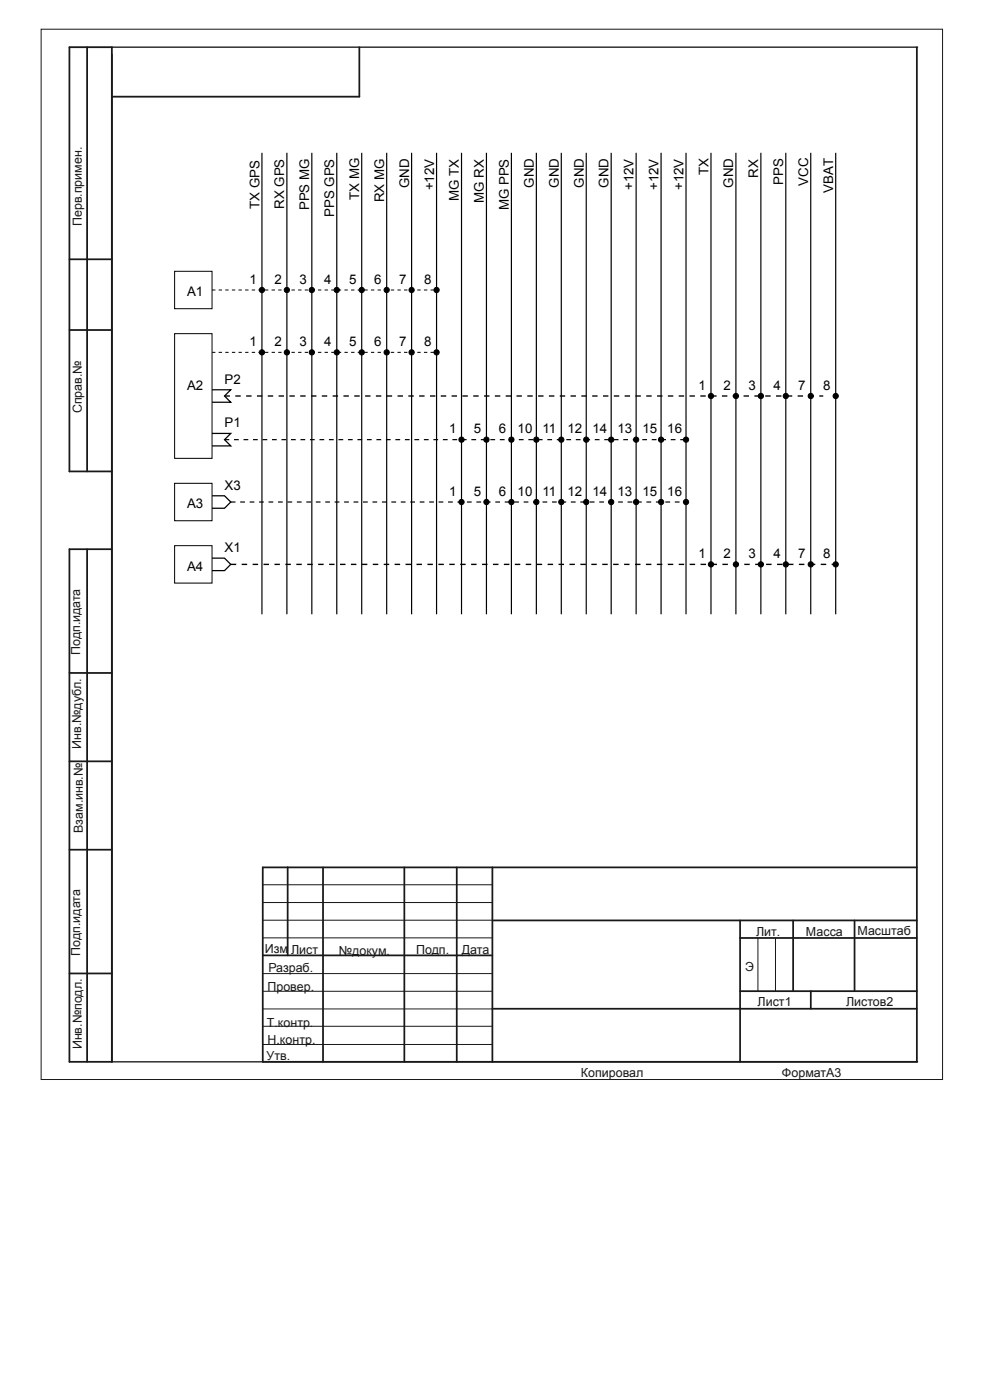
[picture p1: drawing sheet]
<svg xmlns="http://www.w3.org/2000/svg" width="210mm" height="297mm" viewBox="0 0 210 297" stroke-linecap="round" stroke-linejoin="round" font-family="sans-serif">
<g fill="none" stroke="#000" stroke-width=".25">
<path d="M55.6 32.4v97.9M60.9 32.4v97.9M66.1 32.4v97.9M71.4 32.4v97.9M76.7 32.4v97.9M82 32.4v97.9M87.3 32.4v97.9M92.6 32.4v97.9M97.9 32.4v97.9M103.2 32.4v97.9M108.5 32.4v97.9M113.8 32.4v97.9"/>
<path d="M119.1 32.4v97.9M124.4 32.4v97.9M129.6 32.4v97.9M134.9 32.4v97.9M140.2 32.4v97.9M145.5 32.4v97.9M150.8 32.4v97.9M156.1 32.4v97.9M161.4 32.4v97.9M166.7 32.4v97.9M172 32.4v97.9M177.3 32.4v97.9"/>
</g>
<path d="M45 61.5h47.6M45 74.8h47.6" fill="none" stroke="#000" stroke-width=".21" stroke-dasharray=".7 .7" stroke-linecap="butt"/>
<path d="M47.6 84h127" fill="none" stroke="#000" stroke-width=".29" stroke-dasharray="1.1 1.1" stroke-linecap="butt"/>
<path d="M47.6 93.3h97.9M48.9 106.5h97" fill="none" stroke="#000" stroke-width=".25" stroke-dasharray="1 1" stroke-linecap="butt"/>
<path d="M37 57.6h8v7.9h-8zM37 70.8h8v26.4h-8zM37 102.5h8v8h-8zM37 115.8h8v7.9h-8z" fill="none" stroke="#000" stroke-width=".21"/>
<path d="M45 82.7h3.9l-1.3 1.3 1.3 1.3h-3.9M45 91.9h3.9l-1.3 1.4 1.3 1.3h-3.9M45 105.2h2.6l1.3 1.3-1.3 1.3h-2.6M45 118.4h2.6l1.3 1.3-1.3 1.4h-2.6" fill="none" stroke="#000" stroke-width=".26"/>
<path d="M48.9 119.7h129.7" fill="none" stroke="#000" stroke-width=".29" stroke-dasharray="1.2 1.2" stroke-linecap="butt"/>
<g fill="#000" stroke="#000" stroke-width=".21">
<circle cx="55.6" cy="61.5" r=".56"/>
<circle cx="55.6" cy="74.8" r=".56"/>
<circle cx="60.9" cy="74.8" r=".56"/>
<circle cx="60.9" cy="61.5" r=".56"/>
<circle cx="66.1" cy="74.8" r=".56"/>
<circle cx="66.1" cy="61.5" r=".56"/>
<circle cx="71.4" cy="74.8" r=".56"/>
<circle cx="71.4" cy="61.5" r=".56"/>
<circle cx="76.7" cy="61.5" r=".56"/>
<circle cx="76.7" cy="74.8" r=".56"/>
<circle cx="82" cy="74.8" r=".56"/>
<circle cx="82" cy="61.5" r=".56"/>
<circle cx="87.3" cy="74.8" r=".56"/>
<circle cx="87.3" cy="61.5" r=".56"/>
<circle cx="92.6" cy="74.8" r=".56"/>
<circle cx="92.6" cy="61.5" r=".56"/>
<circle cx="97.9" cy="93.3" r=".56"/>
<circle cx="103.2" cy="93.3" r=".56"/>
<circle cx="108.5" cy="93.3" r=".56"/>
<circle cx="113.8" cy="93.3" r=".56"/>
<circle cx="119.1" cy="93.3" r=".56"/>
<circle cx="124.4" cy="93.3" r=".56"/>
<circle cx="129.6" cy="93.3" r=".56"/>
<circle cx="134.9" cy="93.3" r=".56"/>
<circle cx="140.2" cy="93.3" r=".56"/>
<circle cx="145.5" cy="93.3" r=".56"/>
<circle cx="150.8" cy="84" r=".56"/>
<circle cx="156.1" cy="84" r=".56"/>
<circle cx="161.4" cy="84" r=".56"/>
<circle cx="166.7" cy="84" r=".56"/>
<circle cx="172" cy="84" r=".56"/>
<circle cx="177.3" cy="84" r=".56"/>
<circle cx="97.9" cy="106.5" r=".56"/>
<circle cx="103.2" cy="106.5" r=".56"/>
<circle cx="108.5" cy="106.5" r=".56"/>
<circle cx="113.8" cy="106.5" r=".56"/>
<circle cx="119.1" cy="106.5" r=".56"/>
<circle cx="124.4" cy="106.5" r=".56"/>
<circle cx="129.6" cy="106.5" r=".56"/>
<circle cx="134.9" cy="106.5" r=".56"/>
<circle cx="140.2" cy="106.5" r=".56"/>
<circle cx="145.5" cy="106.5" r=".56"/>
<circle cx="150.8" cy="119.7" r=".56"/>
<circle cx="156.1" cy="119.7" r=".56"/>
<circle cx="161.4" cy="119.7" r=".56"/>
<circle cx="166.7" cy="119.7" r=".56"/>
<circle cx="172" cy="119.7" r=".56"/>
<circle cx="177.3" cy="119.7" r=".56"/>
</g>
<path d="M8.7 6.2h191.2v222.8h-191.2zM55.7 187.7h48.7M55.7 191.5h48.7M55.7 195.2h48.7M55.7 199h48.7M160.8 199v11.3M164.5 199v11.3M55.7 206.5h48.7M55.7 210.3h48.7M55.7 214h48.7M55.7 217.7h48.7M55.7 221.6h48.7" fill="none" stroke="#1b1918" stroke-width=".21"/>
<path d="M23.7 10h170.9M23.7 225.3h170.9" fill="none" stroke="#1b1918" stroke-width=".28"/>
<g fill="none" stroke="#1b1918" stroke-width=".37">
<path d="M18.5 10v90M76.2 10v10.5h-52.4M194.5 10v215.3h-138.8v-41.3h138.8M14.7 55h9M14.7 70h9M18.5 116.5v108.8M23.7 100h-9v-90h9v215.3h-9v-108.8h9M14.7 142.8h9M14.7 161.5h9M14.7 180.3h9M61 184v18.7M68.5 184v41.3"/>
<path d="M85.8 184v41.3M96.9 184v41.3M104.4 184v41.3M104.5 195.3h90M157 195.3v30M157 199h37.5M168.2 195.3v15M181.3 195.3v15M14.7 206.5h9M55.7 202.7h48.7M104.4 214h90.1M157 210.3h37.5"/>
<path d="M172 210.3v3.7"/>
</g>
<g font-size="2.8">
<text x="86.8" y="39.9" transform="rotate(-90 86.8 39.9)">GND</text>
<text x="92.1" y="40.4" transform="rotate(-90 92.1 40.4)">+12V</text>
<text x="113.2" y="39.8" transform="rotate(-90 113.2 39.8)">GND</text>
<text x="118.5" y="39.8" transform="rotate(-90 118.5 39.8)">GND</text>
<text x="123.8" y="39.8" transform="rotate(-90 123.8 39.8)">GND</text>
<text x="129.1" y="39.8" transform="rotate(-90 129.1 39.8)">GND</text>
<text x="134.4" y="40.4" transform="rotate(-90 134.4 40.4)">+12V</text>
<text x="139.7" y="40.4" transform="rotate(-90 139.7 40.4)">+12V</text>
<text x="145" y="40.4" transform="rotate(-90 145 40.4)">+12V</text>
<text x="150.3" y="37.2" transform="rotate(-90 150.3 37.2)">TX</text>
<text x="155.6" y="39.8" transform="rotate(-90 155.6 39.8)">GND</text>
<text x="160.8" y="37.7" transform="rotate(-90 160.8 37.7)">RX</text>
<text x="166.1" y="39.3" transform="rotate(-90 166.1 39.3)">PPS</text>
<text x="171.4" y="39.4" transform="rotate(-90 171.4 39.4)">VCC</text>
<text x="176.7" y="40.9" transform="rotate(-90 176.7 40.9)">VBAT</text>
<text x="55" y="44.3" transform="rotate(-90 55 44.3)">TX GPS</text>
<text x="60.3" y="44.3" transform="rotate(-90 60.3 44.3)">RX GPS</text>
<text x="65.6" y="44.6" transform="rotate(-90 65.6 44.6)">PPS MG</text>
<text x="70.9" y="46" transform="rotate(-90 70.9 46)">PPS GPS</text>
<text x="76.2" y="42.4" transform="rotate(-90 76.2 42.4)">TX MG</text>
<text x="81.5" y="42.9" transform="rotate(-90 81.5 42.9)">RX MG</text>
<text x="97.4" y="42.7" transform="rotate(-90 97.4 42.7)">MG TX</text>
<text x="102.6" y="43" transform="rotate(-90 102.6 43)">MG RX</text>
<text x="107.9" y="44.6" transform="rotate(-90 107.9 44.6)">MG PPS</text>
<text x="39.7" y="62.8">A1</text>
<text x="52.9" y="60.2">1</text>
<text x="58.2" y="60.2">2</text>
<text x="63.5" y="60.2">3</text>
<text x="68.8" y="60.2">4</text>
<text x="74.1" y="60.2">5</text>
<text x="79.4" y="60.2">6</text>
<text x="84.7" y="60.2">7</text>
<text x="90" y="60.2">8</text>
<text x="52.9" y="73.4">1</text>
<text x="58.2" y="73.4">2</text>
<text x="63.5" y="73.4">3</text>
<text x="68.8" y="73.4">4</text>
<text x="74.1" y="73.4">5</text>
<text x="79.4" y="73.4">6</text>
<text x="84.7" y="73.4">7</text>
<text x="90" y="73.4">8</text>
<text x="39.7" y="82.7">A2</text>
<text x="47.6" y="81.4">P2</text>
<text x="148.2" y="82.7">1</text>
<text x="153.5" y="82.7">2</text>
<text x="158.7" y="82.7">3</text>
<text x="164" y="82.7">4</text>
<text x="169.3" y="82.7">7</text>
<text x="174.6" y="82.7">8</text>
<text x="47.6" y="90.6">P1</text>
<text x="95.3" y="91.9">1</text>
<text x="100.5" y="91.9">5</text>
<text x="105.8" y="91.9">6</text>
<text x="109.8" y="91.9">10</text>
<text x="115.1" y="91.9">11</text>
<text x="120.4" y="91.9">12</text>
<text x="125.7" y="91.9">14</text>
<text x="131" y="91.9">13</text>
<text x="136.3" y="91.9">15</text>
<text x="141.6" y="91.9">16</text>
<text x="39.7" y="107.8">A3</text>
<text x="47.6" y="103.9">X3</text>
<text x="95.3" y="105.2">1</text>
<text x="100.5" y="105.2">5</text>
<text x="105.8" y="105.2">6</text>
<text x="109.8" y="105.2">10</text>
<text x="115.1" y="105.2">11</text>
<text x="120.4" y="105.2">12</text>
<text x="125.7" y="105.2">14</text>
<text x="131" y="105.2">13</text>
<text x="136.3" y="105.2">15</text>
<text x="141.6" y="105.2">16</text>
<text x="47.6" y="117.1">X1</text>
<text x="148.2" y="118.4">1</text>
<text x="153.5" y="118.4">2</text>
<text x="158.7" y="118.4">3</text>
<text x="164" y="118.4">4</text>
<text x="169.3" y="118.4">7</text>
<text x="174.6" y="118.4">8</text>
<text x="39.7" y="121.1">A4</text>
</g>
<g font-size="2.6" fill="#1b1918">
<text x="17.4" y="48" transform="rotate(-90 17.4 48)">Перв.примен.</text>
<text x="17.4" y="87.7" transform="rotate(-90 17.4 87.7)">Справ.№</text>
<text x="17" y="139" transform="rotate(-90 17 139)">Подп.идата</text>
<text x="17.2" y="158.9" transform="rotate(-90 17.2 158.9)">Инв.№дубл.</text>
<text x="17.6" y="176.7" transform="rotate(-90 17.6 176.7)">Взам.инв.№</text>
<text x="17" y="202.7" transform="rotate(-90 17 202.7)">Подп.идата</text>
<text x="56.2" y="202.2">Изм</text>
<text x="61.7" y="202.3">Лист</text>
<text x="71.9" y="202.6">№докум.</text>
<text x="88.3" y="202.4">Подп.</text>
<text x="98" y="202.4">Дата</text>
<text x="160.4" y="198.5">Лит.</text>
<text x="171" y="198.5">Масса</text>
<text x="181.9" y="198.4">Масштаб</text>
<text x="56.9" y="206.3">Разраб.</text>
<text x="158.1" y="206.1">Э</text>
<text x="56.7" y="210.3">Провер.</text>
<text x="160.7" y="213.3">Лист1</text>
<text x="179.5" y="213.3">Листов2</text>
<text x="56.6" y="217.8">Т.контр.</text>
<text x="56.8" y="221.5">Н.контр.</text>
<text x="17.4" y="222.6" transform="rotate(-90 17.4 222.6)">Инв.№подл.</text>
<text x="56.5" y="224.8">Утв.</text>
<text x="123.2" y="228.5">Копировал</text>
<text x="165.9" y="228.5">ФорматА3</text>
</g>
</svg>
